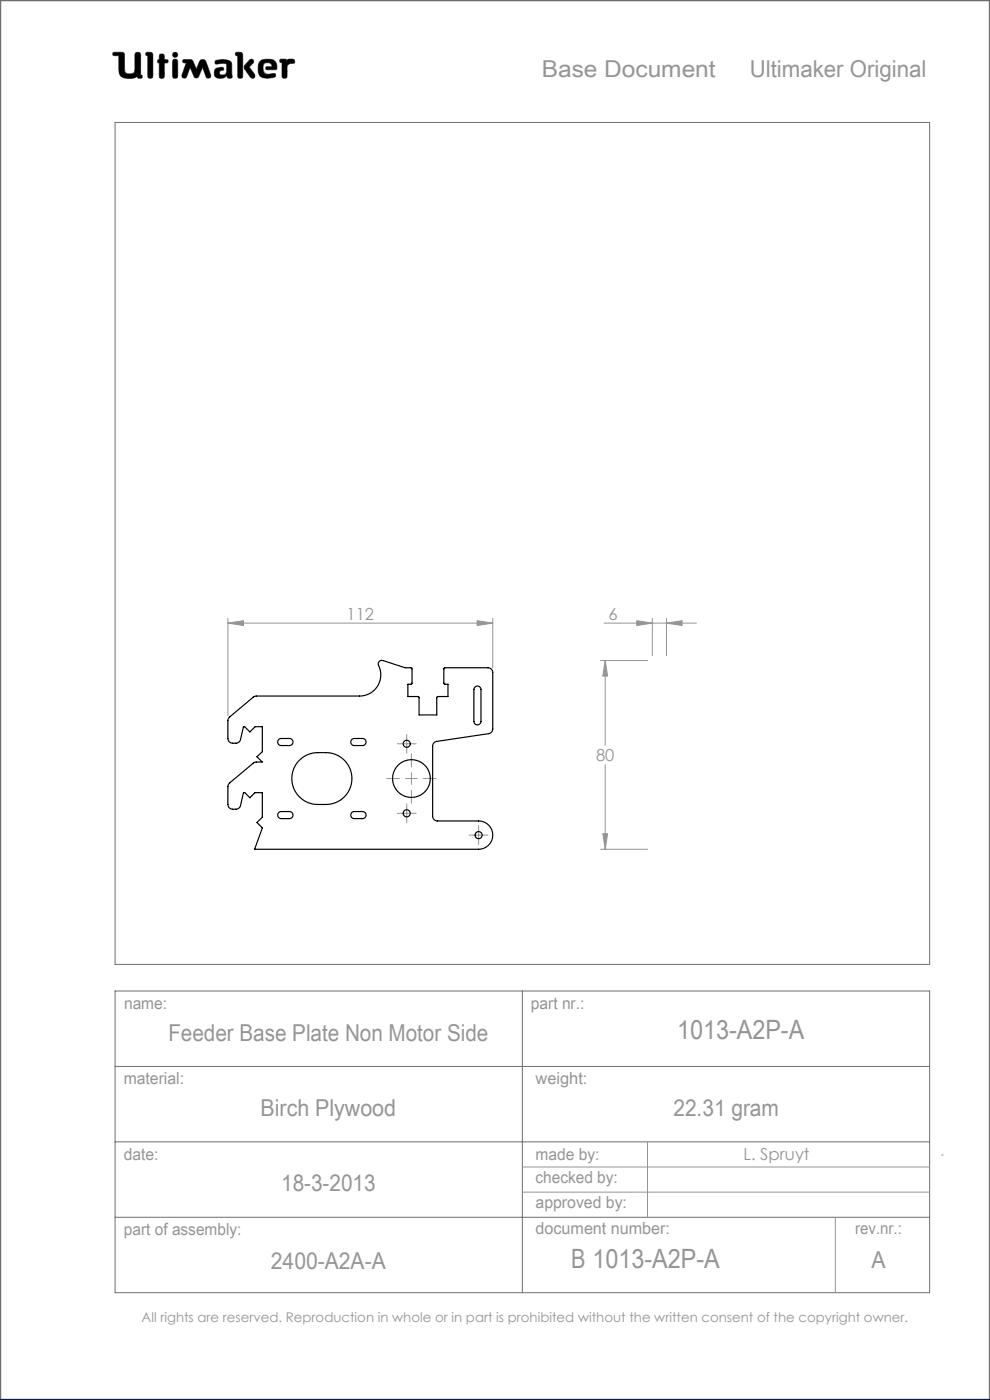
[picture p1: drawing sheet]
<svg xmlns="http://www.w3.org/2000/svg" width="210mm" height="297mm" viewBox="0 0 210 297" stroke-linecap="round" stroke-linejoin="round" font-family="sans-serif">
<g fill="none" stroke="#6f6f6f" stroke-width=".21">
<path d="M24 11.1h1.8l.5 .2 .2 4a1.62 1.62 0 0 0 2 0l.2-4a.65 .65 0 0 1 .7-.2 .65 .65 0 0 1 .4 .6v4.2l.3 .1-.1 .6a.65 .65 0 0 1-.9-.3 4 4 0 0 1-3 .2l-.6-.5-.2-.6-.1-3.6h-1.2l-.1-.3zM29.1 16.2v.1M31 11.1l1.2 .1 .2 .4v4.8a.59 .59 0 0 1-.7 .2 .59 .59 0 0 1-.4-.5v-4.3l-.4-.1zM33.8 13.4h.1M33.8 12.6h.1M33.8 12.6l-.3 .1-.1 .3 .1 .3 .3 .1M33.8 12.6v-1a.59 .59 0 0 1 .7-.1 .59 .59 0 0 1 .4 .5v.6l.6 .1a.4 .4 0 0 1 0 .6l-.6 .1-.1 3.1a.59 .59 0 0 1-.6 .1 .59 .59 0 0 1-.4-.5v-2.7M36.8 12.6h.7l.2 .5v3l-.2 .4-.3 .1-.4-.1-.2-.4v-3zM38.9 12.7l1.3-.1 .6 .2 .8 1.9 .9-2 .6-.1 .4 .1 1.2 3.2v.5l-.4 .2-.4-.1-.9-2.2-.9 2-.5 .3-.3-.2-1-2.1-.7 1.9-.3 .4-.5-.1-.2-.1v-.5l.9-2.6-.7-.1zM42.1 16.2h.1M45.7 12.9a3.6 3.6 0 0 1 3.3 .3l.2 .5v2.1a.53 .53 0 0 1-.2 .8l-.7-.1-.2-.4a1.97 1.97 0 0 1-2.5 .2 1.34 1.34 0 0 1 .4-1.8l1.3-.2 .1 .6a.74 .74 0 0 0-.9 .7 .95 .95 0 0 0 1.4 .1l.2-.6-.1-1.5a2.7 2.7 0 0 0-2 0l-.4-.2zM50.1 11.1l1.2 .1 .2 .4-.1 4.8a.59 .59 0 0 1-.6 .2 .59 .59 0 0 1-.4-.5v-4.3l-.4-.1z"/>
<path d="M52.9 12.8l.4-.2 .4 .1 .1 .4-.9 1.1 1.1 1.5 .1 .6-.2 .3h-.4a5.9 5.9 0 0 1-1.7-2.3l.2-.5zM56.6 14.8h.1M56.6 14.8l-.3-.3 .2-.3 1.2-.1-.2-.5a1.04 1.04 0 0 0-1.7 .5l.2 1.3 .8 .4M56.6 14.8h1.7l.4-.2a1.66 1.66 0 0 0-1.5-2l-1.7 .1a2.65 2.65 0 0 0-.3 3.5 3.5 3.5 0 0 0 3.2 .1l.1-.3-.2-.4-1.5 .2M56.8 15.8h.1M59.5 12.6h1.1l.3 .2a1.21 1.21 0 0 1 1.5-.1l.1 .6-1 .2-.6 .4-.1 2.5a.59 .59 0 0 1-.6 .2 .59 .59 0 0 1-.4-.5v-2.8l-.4-.2zM24.4 26h172.8v178.6h-172.8zM24.4 210.2h172.8v64h-172.8zM110.8 210.2v64M24.4 226.2h172.8M24.4 242.2h172.8M24.4 258.2h172.8"/>
<circle cx="37.2" cy="11.6" r=".56"/>
</g>
<path d="M0 297v-297h210v297" fill="none" stroke="#6f6f6f" stroke-width=".5"/>
<g fill="none" stroke="#959595" stroke-width=".21">
<path d="M48.3 132.2l3.3-.5v1zM48.3 131.2v20.7M48.3 132.2h56.2M101.2 131.7l3.3 .5-3.3 .5zM104.5 131.2v10.5M128.1 132.2h19.6M135.1 131.7l3.3 .5-3.3 .5zM138.4 131.2v7.9M141.4 132.2l3.3-.5v1zM141.4 131.2v7.9M85 157.8h2.5M86.3 156.5v2.5"/>
<path d="M127.4 140.1h10M128.4 140.1l.5 3.3h-1zM128.4 140.1v17.9M85 172.5h2.5M86 165.2h2.5M86.3 171.3v2.5M87.3 163.9v2.5M100.3 177.2h2.5M101.5 175.9v2.5M127.9 176.9h1l-.5 3.3zM128.4 162.2v18M127.4 180.2h10"/>
<path d="M110.8 247.6h86.4M110.8 252.9h86.4M137.4 242.2v16M177.2 258.2v16M199.7 245h.4"/>
</g>
<path d="M0 297h210" fill="none" stroke="#00f" stroke-width=".5"/>
<path d="M45.7 12.9l-.1 .4 .2 .3 1.7-.2 .6 .2-.1 1.8-.2 .4-.5 .1a.54 .54 0 0 1-.8-.5 .54 .54 0 0 1 .8-.5l.2-.1-.1-.4-.4-.1a1.31 1.31 0 0 0-1.5 .9 1.14 1.14 0 0 0 .3 1.2 1.14 1.14 0 0 0 1.2 .2l.8-.3a.23 .23 0 0 1 .3-.2 .23 .23 0 0 1 .2 .4 .58 .58 0 0 0 .8 .1 .58 .58 0 0 0 .1-.9v-2a1.32 1.32 0 0 0-1.7-1.1zM50 11.2v.5l.4 .1v4.5l.2 .3h.6l.3-.4v-4.7l-.4-.4zM53 12.7l-1.1 1.2-.1 .5 1.4 2.1 .6 .1 .3-.3v-.4l-1.2-1.7 .9-.9v-.4l-.3-.3zM55.1 13a2.66 2.66 0 0 0 .3 3.4l1.4 .2 1.3-.2 .4-.3-.2-.5-1.5 .2-.6-.2-.3-.4-.1-.9a.98 .98 0 0 1 .7-1 .98 .98 0 0 1 1.1 .5l.1 .3-1.2 .1-.1 .4 .2 .2h1.6a.49 .49 0 0 0 .5-.2 .49 .49 0 0 0 0-.6 1.57 1.57 0 0 0-2-1.4h-.9zM59.4 12.6v.5l.4 .2v3l.3 .3h.5l.3-.4v-2.3l.6-.4 .9-.1 .1-.6-.4-.3-.9 .1-.3 .2-.3-.2zM36.7 12.6l-.1 3.7 .2 .3h.6l.3-.4v-3.3l-.3-.3zM36.6 11.6a.56 .56 0 0 0 1.1 0 .56 .56 0 0 0-1.1 0zM33.9 11.6l-.1 1-.3 .2-.1 .3 .4 .3v3l.2 .2h.5l.3-.1 .1-.3v-2.8l.7-.1 .1-.4-.2-.2-.6-.1-.2-1.1zM31 11.2l-.1 .5 .4 .1 .1 4.5 .2 .3h.5l.3-.4v-4.7l-.4-.4zM38.8 12.7v.6h.7l-.9 2.7 .2 .5 .4 .1 .3-.2 .8-2.1 .9 2 .2 .2h.4l.3-.2 .9-2 .8 2.1 .5 .2 .4-.3v-.4l-1-2.8-.3-.4-.5-.1-.4 .2-.9 1.9-.9-2-.5-.1zM24 11.2l-.1 .3 .2 .3h1.1v2.7a1.73 1.73 0 0 0 2.1 2.1 2.42 2.42 0 0 0 1.8-.4l.3 .4h.6l.2-.3-.1-.3-.3-.1v-4.3l-.1-.3-.2-.2h-.6l-.3 .4v3.4a.89 .89 0 0 1-1.3 .8 .81 .81 0 0 1-.9-1.1l-.1-3.3-.5-.2z" fill-rule="evenodd" fill="#000"/>
<g fill="none" stroke="#959595" stroke-width=".21" stroke-dasharray="15.2 1.3 1.3 1.3">
<path d="M85 157.8h-.7M86.3 159v.8M86.3 156.5v-.7M87.5 157.8h.8M84.8 165.2h-2.8M85 172.5h-.7M86.3 173.8v.7M86.3 171.3v-.8M87.3 167.7v2.7M87.3 162.7v-2.8M87.5 172.5h.8M89.8 165.2h2.7"/>
<path d="M100.3 177.2h-.8M101.5 178.4v.8M101.5 175.9v-.7M102.8 177.2h.7"/>
</g>
<path d="M48.3 132.2l3.3-.5v1zM101.2 131.7l3.3 .5-3.3 .5zM128.4 140.1l.5 3.3h-1zM127.9 176.9h1l-.5 3.3zM135.1 131.7l3.3 .5-3.3 .5zM141.4 132.2l3.3-.5v1z" fill="#959595"/>
<g fill="none" stroke="#000" stroke-width=".25">
<path d="M48.6 152.2l5.1-4.3 .5-.2h22.1a4.6 4.6 0 0 0 3.9-6.9l.3-.5 .5-.2 4.9 1.6 1.5 .1v3.2l-.2 .2h-.7v2.6l2.4 .1v3.8h3.7l.1-3.8 2.3-.1v-2.6h-.6l-.2-.2 .1-3.3h9.2a1 1 0 0 1 1 1v11.9a1 1 0 0 1-.8 1l-11.1 1.7a1 1 0 0 0-.8 1v14.9a1 1 0 0 0 1 1h8.7a3 3 0 0 1 3 3 3 3 0 0 1-3 3h-47.5l1.6-4.5-1.1-1.2 1.1-1.1v-5.2h-1.5l-1.1 1-1.1-1h-.3l-.6 2.7a1 1 0 0 1-1 .8h-.7a1 1 0 0 1-1-1v-3.8l.2-.6 5.3-4.5 .5-.1h1.3l-1.1-1.2 1.1-1v-5.3h-1.5l-1.1 1.1-1.1-1.1h-.3l-.6 2.7a1 1 0 0 1-1 .8h-.7a1 1 0 0 1-1-1v-3.9zM59.1 156.9l.5-.2h1.8a.75 .75 0 0 1 .7 .7 .75 .75 0 0 1-.7 .8h-1.8a.75 .75 0 0 1-.6-.5 .75 .75 0 0 1 .1-.8zM74.6 156.9l.5-.2h1.8a.75 .75 0 0 1 .7 .7 .75 .75 0 0 1-.7 .8h-1.8a.75 .75 0 0 1-.6-.5 .75 .75 0 0 1 .1-.8zM100.7 145.8a.75 .75 0 0 1 .9-.2 .75 .75 0 0 1 .4 .7v6.7a.75 .75 0 0 1-.7 .8 .75 .75 0 0 1-.8-.8v-6.7zM59.1 172.4l.5-.2h1.8a.75 .75 0 0 1 .7 .7 .75 .75 0 0 1-.7 .8h-1.8a.75 .75 0 0 1-.6-.5 .75 .75 0 0 1 .1-.8zM63.6 161.2a5.5 5.5 0 0 1 3.8-1.5h1.7a5.5 5.5 0 0 1 5.5 5.5 5.5 5.5 0 0 1-5.5 5.5h-1.7a5.5 5.5 0 0 1-5.1-3.5 5.5 5.5 0 0 1 1.3-6zM74.6 172.4l.5-.2h1.8a.75 .75 0 0 1 .7 .7 .75 .75 0 0 1-.7 .8h-1.8a.75 .75 0 0 1-.6-.5 .75 .75 0 0 1 .1-.8z"/>
<circle cx="86.3" cy="157.8" r=".75"/>
<circle cx="86.3" cy="172.5" r=".75"/>
<circle cx="87.3" cy="165.2" r="4"/>
<circle cx="101.5" cy="177.2" r=".75"/>
</g>
<g font-size="5.6" fill="#959595">
<text x="143.6" y="220.3">1013-A2P-A</text>
<text x="121.1" y="269.1">B 1013-A2P-A</text>
</g>
<g font-size="4.9" fill="#959595">
<text x="114.9" y="16.3">Base Document</text>
<text x="159" y="16.3">Ultimaker Original</text>
<text x="35.7" y="220.9">Feeder Base Plate Non Motor Side</text>
<text x="55.3" y="236.7">Birch Plywood</text>
<text x="142.8" y="236.7">22.31 gram</text>
<text x="59.6" y="252.7">18-3-2013</text>
<text x="57.5" y="269.3">2400-A2A-A</text>
<text x="184.9" y="269.1">A</text>
</g>
<g font-size="3.5" fill="#959595">
<text x="73.5" y="131.4">112</text>
<text x="129.1" y="131.4">6</text>
<text x="126.4" y="161.5">80</text>
<text x="26.3" y="214.1">name:</text>
<text x="112.6" y="214">part nr.:</text>
<text x="26.2" y="229.9">material:</text>
<text x="113.6" y="229.9">weight:</text>
<text x="26.3" y="246">date:</text>
<text x="113.6" y="246">made by:</text>
<text x="113.6" y="251.1">checked by:</text>
<text x="157.7" y="246.2">L. Spruyt</text>
<text x="113.6" y="256.3">approved by:</text>
<text x="26.3" y="262">part of assembly:</text>
<text x="113.6" y="261.8">document number:</text>
<text x="181.4" y="261.9">rev.nr.:</text>
</g>
<text font-size="2.8" fill="#959595" x="30" y="280.4">All rights are reserved. Reproduction in whole or in part is prohibited without the written consent of the copyright owner.</text>
</svg>
